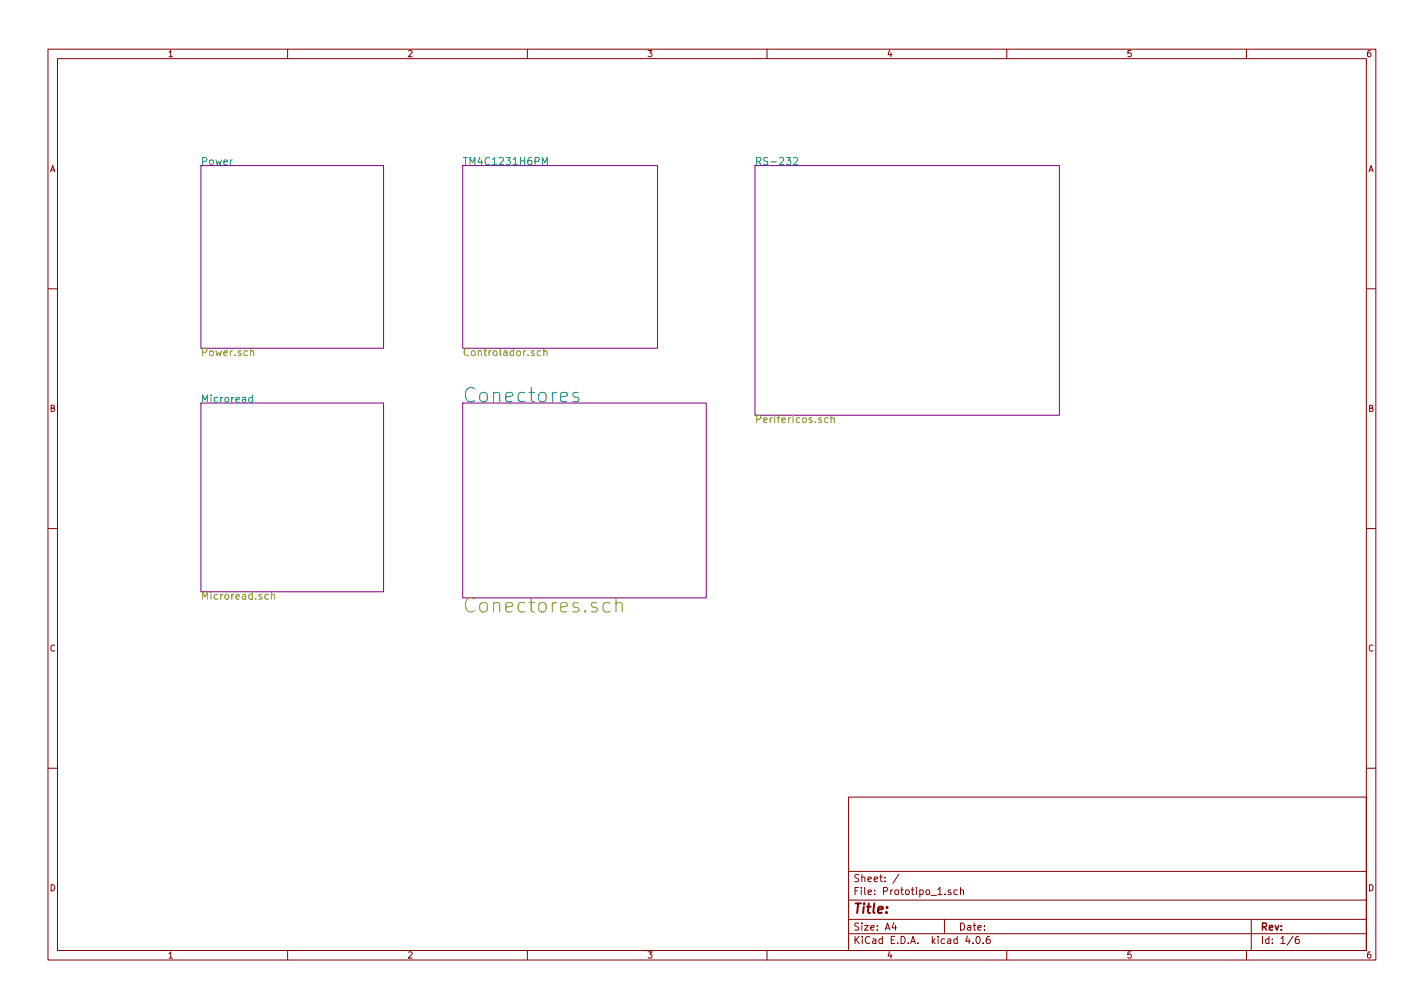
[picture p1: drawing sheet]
<svg xmlns="http://www.w3.org/2000/svg" width="297mm" height="210mm" viewBox="0 0 297 210" stroke-linecap="round" stroke-linejoin="round" font-family="sans-serif">
<g fill="none" stroke="#840000" stroke-width=".21">
<path d="M10 10.3h277v189.9h-277zM12 12.2h273v186.1h-273zM60 10.3v1.9M110 10.3v1.9M160 10.3v1.9M210 10.3v1.9M260 10.3v1.9M10 60.2h2M285 60.2h2M10 110.3h2M285 110.3h2M10 160.2h2"/>
<path d="M177 166.3h108v32h-108zM285 160.2h2M60 198.3v1.9M110 198.3v1.9M160 198.3v1.9M177 194.8h108M177 191.8h108M177 187.8h108M177 181.8h108M186.4 192.5l-.3 1h.9M186.8 193v1M187.5 182.3l-1.3 2"/>
<path d="M197 191.8v3M198.3 185.7l-.3-.1-.2 .2v.2l.5 .2v.3h-.5M199.7 185.7l-.4-.1-.3 .3 .1 .6 .2 .1 .4-.1M200.4 185.7l.2-.1 .3 .1 .1 .9M200.4 185.1v1.5M201.8 195.2l-.4 1.1h1M202.9 196.7v.1M203.8 195.4l.1-.1a.8 .8 0 0 1 .6 .8 .8 .8 0 0 1-.6 .7 .97 .97 0 0 1-.1-1.4zM205.1 196.7v.1M206.4 195.3l-.4 .1a1.11 1.11 0 0 0-.1 1.3l.4 .1 .2-.1 .1-.5-.3-.3-.4 .1-.2 .2M210 198.3v1.9M260 198.3v1.9"/>
<path d="M261 191.8v6.5M269.7 195.2l-1.2 2M270.9 195.3l-.4 .1a1.11 1.11 0 0 0-.2 1.3l.5 .1 .2-.1v-.5l-.2-.3-.5 .1-.1 .2"/>
</g>
<path d="M41.9 34.5h38.1v38.1h-38.1zM96.5 34.5h40.7v38.1h-40.7zM157.5 34.5h63.5v52.1h-63.5zM41.9 84.1h38.1v39.3h-38.1zM96.5 84.1h50.8v40.6h-50.8z" fill="none" stroke="#840084" stroke-width=".21"/>
<g fill="none" stroke="#848400" stroke-width=".21">
<path d="M52.3 73.3v-.1a.36 .36 0 0 1 .6 .2v.8M112.8 73.2h-.4l-.3 .3 .1 .6h.6M113.4 73.3l.1-.1a.36 .36 0 0 1 .6 .2v.8M113.4 72.7v1.5M172.7 87.2l-.4-.1-.3 .3 .1 .7h.6M173.4 87.3v-.1a.36 .36 0 0 1 .6 .2v.8M173.4 86.6v1.6M56 124h-.5l-.3 .3 .2 .6h.6M56.6 124.1l.1-.1a.36 .36 0 0 1 .6 .2v.8M56.6 123.5v1.5M127.2 125.8a.96 .96 0 0 0-1.4 .4v.9l.1 .3a.99 .99 0 0 0 1.3 .1M128.5 126a.76 .76 0 0 1 1.3 .1v1.6"/>
<path d="M128.5 124.7v3"/>
</g>
<path d="M113.1 34.4v-1.6l.5 1.1 .5-1.1v1.6M165.5 33l.6-.2 .3 .5-.9 1.1h.9M52.6 83l-.4-.1-.3 .3 .1 .6h.6M52.6 82.4v1.5M120.6 82l-.7-.2-.3 .2-.1 .3 .1 .4 1 .3 .2 .3-.2 .4-.3 .1-.8-.1" fill="none" stroke="#008484" stroke-width=".21"/>
<text font-size="4.2" fill="#008484" x="96.5" y="84">Conectores</text>
<text font-size="4.2" fill="#848400" x="96.5" y="127.8">Conectores.sch</text>
<text font-size="2.8" fill="#840000" x="178" y="190.5">Title:</text>
<g font-size="2.1" fill="#008484">
<text x="41.9" y="34.4">Power</text>
<text x="96.5" y="34.4">TM4C1231H6PM</text>
<text x="157.5" y="34.4">RS-232</text>
<text x="41.9" y="84">Microread</text>
</g>
<g font-size="2.1" fill="#848400">
<text x="41.9" y="74.3">Power.sch</text>
<text x="96.5" y="74.3">Controlador.sch</text>
<text x="157.5" y="88.2">Perifericos.sch</text>
<text x="41.9" y="125.1">Microread.sch</text>
</g>
<g font-size="2.1" fill="#840000">
<text x="178" y="184">Sheet: /</text>
<text x="178" y="186.7">File: Prototipo_1.sch</text>
<text x="178" y="196.9">KiCad E.D.A. kicad 4.0.6</text>
<text x="178" y="194.1">Size: A4</text>
<text x="200" y="194.1">Date:</text>
<text x="263" y="194.1">Rev:</text>
<text x="263" y="196.9">Id: 1/6</text>
</g>
<g font-size="1.8" fill="#840000">
<text x="35" y="11.9">1</text>
<text x="85" y="11.9">2</text>
<text x="135" y="11.9">3</text>
<text x="185" y="11.9">4</text>
<text x="235" y="11.9">5</text>
<text x="285" y="11.9">6</text>
<text x="10.4" y="35.9">A</text>
<text x="285.4" y="35.9">A</text>
<text x="10.4" y="85.9">B</text>
<text x="285.4" y="85.9">B</text>
<text x="10.4" y="135.9">C</text>
<text x="285.4" y="135.9">C</text>
<text x="10.4" y="185.9">D</text>
<text x="285.4" y="185.9">D</text>
<text x="35" y="199.9">1</text>
<text x="85" y="199.9">2</text>
<text x="135" y="199.9">3</text>
<text x="185" y="199.9">4</text>
<text x="235" y="199.9">5</text>
<text x="285" y="199.9">6</text>
</g>
</svg>
